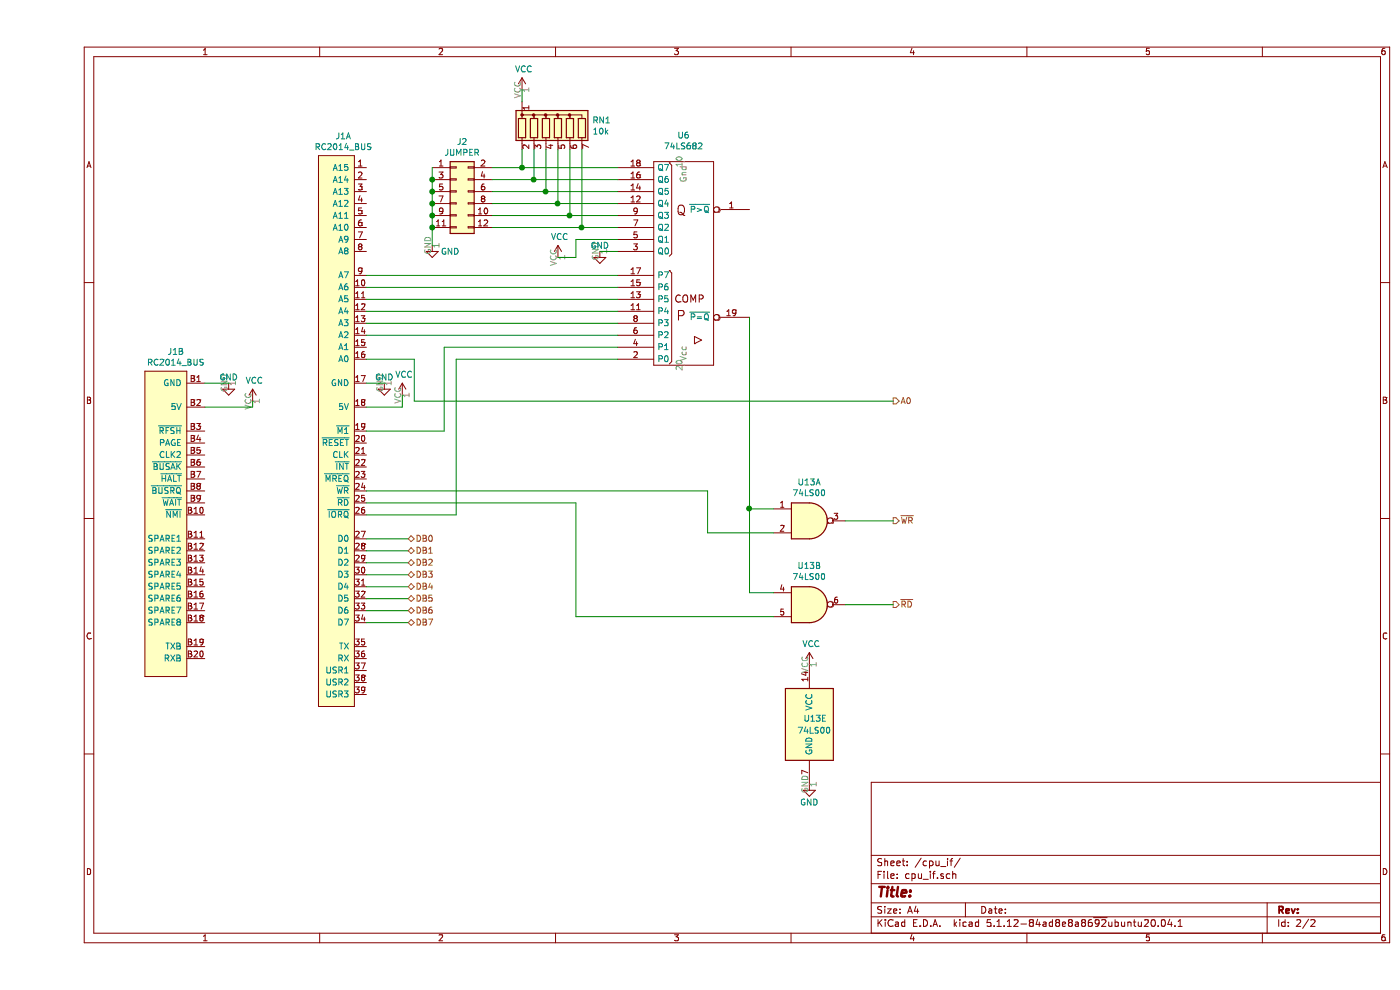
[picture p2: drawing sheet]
EESchema Schematic File Version 4
EELAYER 30 0
EELAYER END
$Descr A4 11693 8268
encoding utf-8
Sheet 2 2
Title ""
Date ""
Rev ""
Comp ""
Comment1 ""
Comment2 ""
Comment3 ""
Comment4 ""
$EndDescr
$Comp
L myRC2014:RC2014_BUS J1
U 1 1
P 2750 1400
F 0 "J1" H 2558 1665 50  0000 C CNN
F 1 "RC2014_BUS" H 2558 1574 50  0000 C CNN
F 2 "myRC2014_footprints:RC2014_Header" H 2750 1400 50  0001 C CNN
F 3 "" H 2750 1400 50  0001 C CNN
	1    2750 1400
	1    0    0    -1  
$EndComp
$Comp
L myRC2014:RC2014_BUS J1
U 2 1
P 1400 3200
F 0 "J1" H 1158 3465 50  0000 C CNN
F 1 "RC2014_BUS" H 1158 3374 50  0000 C CNN
F 2 "myRC2014_footprints:RC2014_Header" H 1400 3200 50  0001 C CNN
F 3 "" H 1400 3200 50  0001 C CNN
	2    1400 3200
	1    0    0    -1  
$EndComp
$Comp
L 74xx_IEEE:74LS682 U6
U 1 1
P 5400 2200
F 0 "U6" H 5400 1134 50  0000 C CNN
F 1 "74LS682" H 5400 1225 50  0000 C CNN
F 2 "Package_DIP:DIP-20_W7.62mm" H 5400 2200 50  0001 C CNN
F 3 "" H 5400 2200 50  0001 C CNN
F 4 "296-14898-5-ND" H 5400 2200 50  0001 C CNN "CatNo"
F 5 "DigiKey" H 5400 2200 50  0001 C CNN "Vendor"
	1    5400 2200
	1    0    0    1   
$EndComp
Wire Wire Line
	4850 2300 2750 2300
Wire Wire Line
	2750 2400 4850 2400
Wire Wire Line
	2750 2500 4850 2500
Wire Wire Line
	2750 2600 4850 2600
Wire Wire Line
	2750 2700 4850 2700
Wire Wire Line
	2750 2800 4850 2800
Text HLabel 3100 4500 2    50   BiDi ~ 0
DB0
Wire Wire Line
	3100 4500 2750 4500
Text HLabel 3100 4600 2    50   BiDi ~ 0
DB1
Wire Wire Line
	3100 4600 2750 4600
Text HLabel 3100 4700 2    50   BiDi ~ 0
DB2
Wire Wire Line
	3100 4700 2750 4700
Text HLabel 3100 4800 2    50   BiDi ~ 0
DB3
Wire Wire Line
	3100 4800 2750 4800
Text HLabel 3100 4900 2    50   BiDi ~ 0
DB4
Wire Wire Line
	3100 4900 2750 4900
Text HLabel 3100 5000 2    50   BiDi ~ 0
DB5
Wire Wire Line
	3100 5000 2750 5000
Text HLabel 3100 5100 2    50   BiDi ~ 0
DB6
Wire Wire Line
	3100 5100 2750 5100
Text HLabel 3100 5200 2    50   BiDi ~ 0
DB7
Wire Wire Line
	3100 5200 2750 5200
$Comp
L 74xx:74LS00 U13
U 1 1
P 6450 4350
F 0 "U13" H 6450 4675 50  0000 C CNN
F 1 "74LS00" H 6450 4584 50  0000 C CNN
F 2 "Package_DIP:DIP-14_W7.62mm" H 6450 4350 50  0001 C CNN
F 3 "http://www.ti.com/lit/gpn/sn74ls00" H 6450 4350 50  0001 C CNN
	1    6450 4350
	1    0    0    -1  
$EndComp
Wire Wire Line
	2750 3600 3400 3600
Wire Wire Line
	3400 3600 3400 2900
Wire Wire Line
	3400 2900 4850 2900
Wire Wire Line
	2750 4300 3500 4300
Wire Wire Line
	3500 4300 3500 3000
Wire Wire Line
	3500 3000 4850 3000
Wire Wire Line
	5950 2650 5950 4250
Wire Wire Line
	5950 4250 6150 4250
$Comp
L 74xx:74LS00 U13
U 2 1
P 6450 5050
F 0 "U13" H 6450 5375 50  0000 C CNN
F 1 "74LS00" H 6450 5284 50  0000 C CNN
F 2 "Package_DIP:DIP-14_W7.62mm" H 6450 5050 50  0001 C CNN
F 3 "http://www.ti.com/lit/gpn/sn74ls00" H 6450 5050 50  0001 C CNN
	2    6450 5050
	1    0    0    -1  
$EndComp
Wire Wire Line
	5950 4250 5950 4950
Wire Wire Line
	5950 4950 6150 4950
Connection ~ 5950 4250
Wire Wire Line
	2750 4100 5600 4100
Wire Wire Line
	5600 4100 5600 4450
Wire Wire Line
	5600 4450 6150 4450
Wire Wire Line
	2750 4200 4500 4200
Wire Wire Line
	4500 4200 4500 5150
Wire Wire Line
	4500 5150 6150 5150
Wire Wire Line
	6750 4350 7150 4350
Wire Wire Line
	6750 5050 7150 5050
Text HLabel 7150 4350 2    50   Output ~ 0
~WR
Text HLabel 7150 5050 2    50   Output ~ 0
~RD
Wire Wire Line
	3150 3000 3150 3350
Wire Wire Line
	3150 3350 7150 3350
Text HLabel 7150 3350 2    50   Output ~ 0
A0
$Comp
L power:GND #PWR047
U 1 1
P 2900 3200
F 0 "#PWR047" H 2900 2950 50  0001 C CNN
F 1 "GND" H 2900 3250 50  0000 C CNN
F 2 "" H 2900 3200 50  0001 C CNN
F 3 "" H 2900 3200 50  0001 C CNN
	1    2900 3200
	1    0    0    -1  
$EndComp
Wire Wire Line
	3150 3000 2750 3000
$Comp
L power:VCC #PWR048
U 1 1
P 3050 3300
F 0 "#PWR048" H 3050 3150 50  0001 C CNN
F 1 "VCC" H 3065 3473 50  0000 C CNN
F 2 "" H 3050 3300 50  0001 C CNN
F 3 "" H 3050 3300 50  0001 C CNN
	1    3050 3300
	1    0    0    -1  
$EndComp
Wire Wire Line
	2900 3200 2750 3200
Wire Wire Line
	3050 3300 3050 3400
Wire Wire Line
	3050 3400 2750 3400
$Comp
L power:GND #PWR045
U 1 1
P 1600 3200
F 0 "#PWR045" H 1600 2950 50  0001 C CNN
F 1 "GND" H 1600 3250 50  0000 C CNN
F 2 "" H 1600 3200 50  0001 C CNN
F 3 "" H 1600 3200 50  0001 C CNN
	1    1600 3200
	1    0    0    -1  
$EndComp
Wire Wire Line
	1600 3200 1400 3200
Wire Wire Line
	1400 3400 1800 3400
Wire Wire Line
	1800 3400 1800 3350
$Comp
L power:VCC #PWR046
U 1 1
P 1800 3350
F 0 "#PWR046" H 1800 3200 50  0001 C CNN
F 1 "VCC" H 1815 3523 50  0000 C CNN
F 2 "" H 1800 3350 50  0001 C CNN
F 3 "" H 1800 3350 50  0001 C CNN
	1    1800 3350
	1    0    0    -1  
$EndComp
$Comp
L 74xx:74LS00 U13
U 5 1
P 6450 6050
F 0 "U13" H 6400 6100 50  0000 L CNN
F 1 "74LS00" H 6350 6000 50  0000 L CNN
F 2 "Package_DIP:DIP-14_W7.62mm" H 6450 6050 50  0001 C CNN
F 3 "http://www.ti.com/lit/gpn/sn74ls00" H 6450 6050 50  0001 C CNN
	5    6450 6050
	1    0    0    -1  
$EndComp
$Comp
L power:VCC #PWR053
U 1 1
P 6450 5550
F 0 "#PWR053" H 6450 5400 50  0001 C CNN
F 1 "VCC" H 6465 5723 50  0000 C CNN
F 2 "" H 6450 5550 50  0001 C CNN
F 3 "" H 6450 5550 50  0001 C CNN
	1    6450 5550
	1    0    0    -1  
$EndComp
$Comp
L power:GND #PWR054
U 1 1
P 6450 6550
F 0 "#PWR054" H 6450 6300 50  0001 C CNN
F 1 "GND" H 6450 6400 50  0000 C CNN
F 2 "" H 6450 6550 50  0001 C CNN
F 3 "" H 6450 6550 50  0001 C CNN
	1    6450 6550
	1    0    0    -1  
$EndComp
$Comp
L Connector_Generic:Conn_02x06_Odd_Even J2
U 1 1
P 3500 1600
F 0 "J2" H 3550 2017 50  0000 C CNN
F 1 "JUMPER" H 3550 1926 50  0000 C CNN
F 2 "Connector_PinHeader_2.54mm:PinHeader_2x06_P2.54mm_Vertical" H 3500 1600 50  0001 C CNN
F 3 "~" H 3500 1600 50  0001 C CNN
	1    3500 1600
	1    0    0    -1  
$EndComp
Wire Wire Line
	3800 1400 4050 1400
Wire Wire Line
	3800 1500 4150 1500
Wire Wire Line
	3800 1600 4250 1600
Wire Wire Line
	3800 1700 4350 1700
Wire Wire Line
	3800 1800 4450 1800
Wire Wire Line
	3800 1900 4550 1900
$Comp
L power:VCC #PWR051
U 1 1
P 4350 2150
F 0 "#PWR051" H 4350 2000 50  0001 C CNN
F 1 "VCC" H 4365 2323 50  0000 C CNN
F 2 "" H 4350 2150 50  0001 C CNN
F 3 "" H 4350 2150 50  0001 C CNN
	1    4350 2150
	1    0    0    -1  
$EndComp
Wire Wire Line
	4350 2150 4500 2150
Wire Wire Line
	4500 2150 4500 2000
Wire Wire Line
	4500 2000 4850 2000
$Comp
L power:GND #PWR052
U 1 1
P 4700 2100
F 0 "#PWR052" H 4700 1850 50  0001 C CNN
F 1 "GND" H 4700 2150 50  0000 C CNN
F 2 "" H 4700 2100 50  0001 C CNN
F 3 "" H 4700 2100 50  0001 C CNN
	1    4700 2100
	1    0    0    -1  
$EndComp
Wire Wire Line
	4700 2100 4850 2100
$Comp
L Device:R_Network06 RN1
U 1 1
P 4350 1050
F 0 "RN1" H 4638 1096 50  0000 L CNN
F 1 "10k" H 4638 1005 50  0000 L CNN
F 2 "Resistor_THT:R_Array_SIP7" V 4725 1050 50  0001 C CNN
F 3 "http://www.vishay.com/docs/31509/csc.pdf" H 4350 1050 50  0001 C CNN
	1    4350 1050
	1    0    0    -1  
$EndComp
Wire Wire Line
	4050 1250 4050 1400
Connection ~ 4050 1400
Wire Wire Line
	4050 1400 4850 1400
Wire Wire Line
	4150 1250 4150 1500
Connection ~ 4150 1500
Wire Wire Line
	4150 1500 4850 1500
Wire Wire Line
	4250 1250 4250 1600
Connection ~ 4250 1600
Wire Wire Line
	4250 1600 4850 1600
Wire Wire Line
	4350 1250 4350 1700
Connection ~ 4350 1700
Wire Wire Line
	4350 1700 4850 1700
Wire Wire Line
	4450 1250 4450 1800
Connection ~ 4450 1800
Wire Wire Line
	4450 1800 4850 1800
Wire Wire Line
	4550 1250 4550 1900
Connection ~ 4550 1900
Wire Wire Line
	4550 1900 4850 1900
$Comp
L power:VCC #PWR050
U 1 1
P 4050 750
F 0 "#PWR050" H 4050 600 50  0001 C CNN
F 1 "VCC" H 4065 923 50  0000 C CNN
F 2 "" H 4050 750 50  0001 C CNN
F 3 "" H 4050 750 50  0001 C CNN
	1    4050 750 
	1    0    0    -1  
$EndComp
Wire Wire Line
	4050 750  4050 850 
Wire Wire Line
	3300 1400 3300 1500
Connection ~ 3300 1500
Wire Wire Line
	3300 1500 3300 1600
Connection ~ 3300 1600
Wire Wire Line
	3300 1600 3300 1700
Connection ~ 3300 1700
Wire Wire Line
	3300 1700 3300 1800
Connection ~ 3300 1800
Wire Wire Line
	3300 1800 3300 1900
$Comp
L power:GND #PWR049
U 1 1
P 3300 2050
F 0 "#PWR049" H 3300 1800 50  0001 C CNN
F 1 "GND" H 3450 2000 50  0000 C CNN
F 2 "" H 3300 2050 50  0001 C CNN
F 3 "" H 3300 2050 50  0001 C CNN
	1    3300 2050
	1    0    0    -1  
$EndComp
Wire Wire Line
	3300 2050 3300 1900
Connection ~ 3300 1900
$EndSCHEMATC
